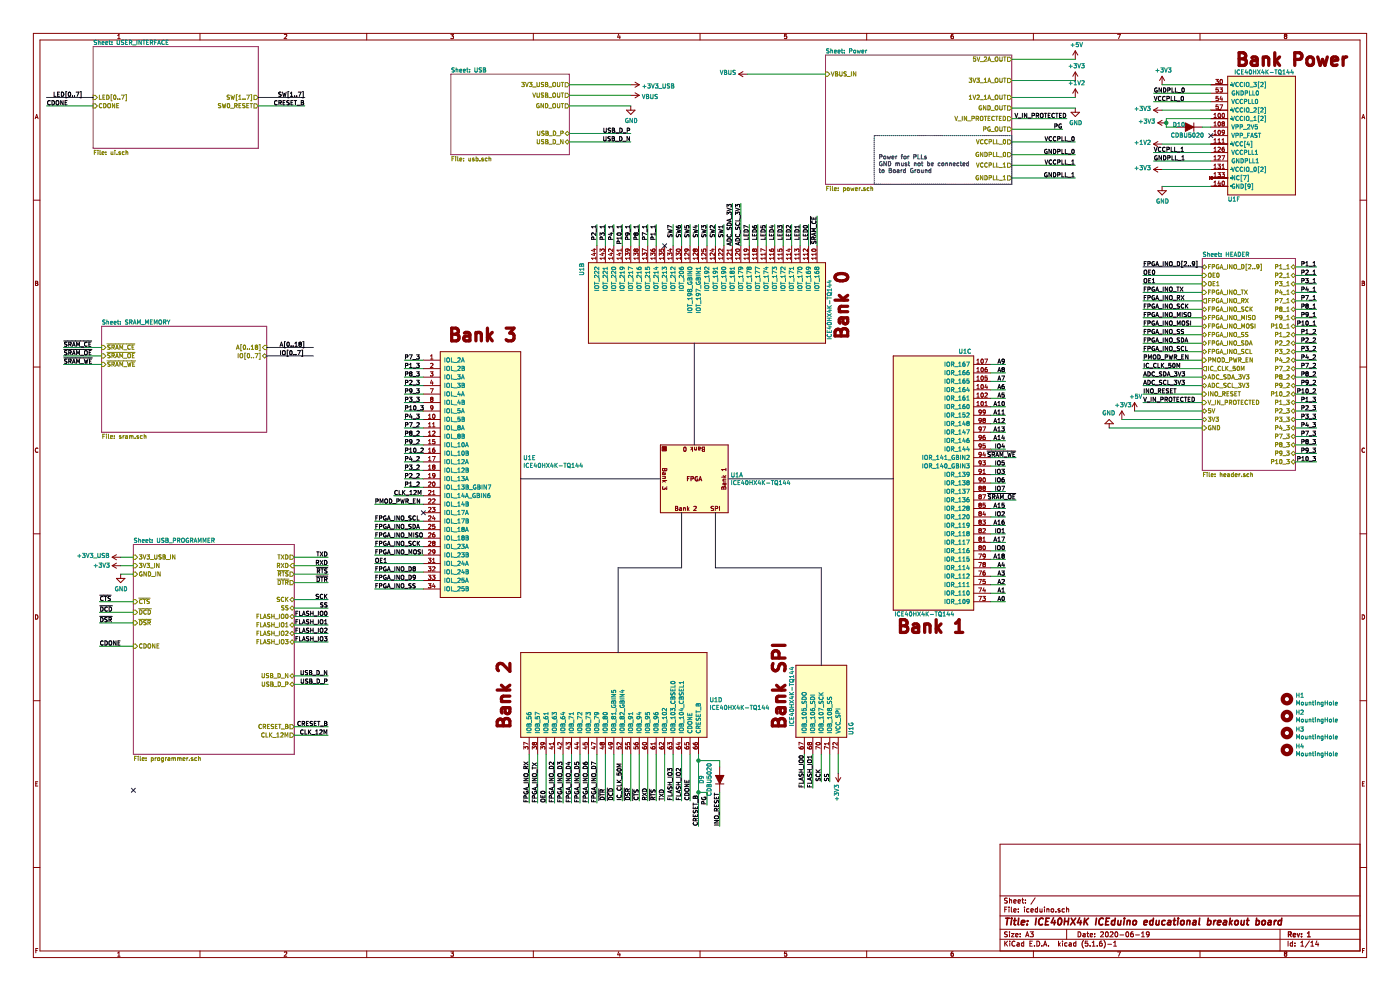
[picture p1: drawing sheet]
EESchema Schematic File Version 4
EELAYER 30 0
EELAYER END
$Descr A3 16535 11693
encoding utf-8
Sheet 1 14
Title "ICE40HX4K ICEduino educational breakout board"
Date "2020-06-19"
Rev "1"
Comp ""
Comment1 ""
Comment2 ""
Comment3 ""
Comment4 ""
$EndDescr
$Sheet
S 9750 650  2200 1525
U 5ECD2614
F0 "Power" 50
F1 "power.sch" 50
F2 "VBUS_IN" I L 9750 875 50 
F3 "3V3_1A_OUT" O R 11950 950 50 
F4 "1V2_1A_OUT" O R 11950 1150 50 
F5 "GND_OUT" O R 11950 1275 50 
F6 "PG_OUT" O R 11950 1525 50 
F7 "5V_2A_OUT" O R 11950 700 50 
F8 "VCCPLL_0" O R 11950 1675 50 
F9 "VCCPLL_1" O R 11950 1950 50 
F10 "GNDPLL_0" O R 11950 1825 50 
F11 "GNDPLL_1" O R 11950 2100 50 
F12 "V_IN_PROTECTED" O R 11950 1400 50 
$EndSheet
$Sheet
S 1100 550  1950 1200
U 5F70B37B
F0 "USER_INTERFACE" 50
F1 "ui.sch" 50
F2 "LED[0..7]" I L 1100 1150 50 
F3 "SW[1..7]" O R 3050 1150 50 
F4 "SW0_RESET" O R 3050 1250 50 
F5 "CDONE" I L 1100 1250 50 
$EndSheet
Wire Wire Line
	7950 2650 7950 2900
Text Label 7950 2650 3    50   ~ 0
SW7
Wire Wire Line
	8050 2650 8050 2900
Text Label 8050 2650 3    50   ~ 0
SW6
Wire Wire Line
	9650 2550 9650 2900
Wire Wire Line
	8150 2650 8150 2900
Text Label 8150 2650 3    50   ~ 0
SW5
Wire Wire Line
	8250 2650 8250 2900
Text Label 8250 2650 3    50   ~ 0
SW4
Wire Wire Line
	8350 2650 8350 2900
Text Label 8350 2650 3    50   ~ 0
SW3
Wire Wire Line
	8450 2650 8450 2900
Text Label 8450 2650 3    50   ~ 0
SW2
Wire Wire Line
	8550 2650 8550 2900
Text Label 8550 2650 3    50   ~ 0
SW1
Wire Wire Line
	8850 2650 8850 2900
Text Label 8850 2650 3    50   ~ 0
LED7
Wire Wire Line
	8950 2650 8950 2900
Text Label 8950 2650 3    50   ~ 0
LED6
Wire Wire Line
	9050 2650 9050 2900
Text Label 9050 2650 3    50   ~ 0
LED5
Wire Wire Line
	9150 2650 9150 2900
Text Label 9150 2650 3    50   ~ 0
LED4
Wire Wire Line
	9250 2650 9250 2900
Text Label 9250 2650 3    50   ~ 0
LED3
Wire Wire Line
	9350 2650 9350 2900
Text Label 9350 2650 3    50   ~ 0
LED2
Wire Wire Line
	9450 2650 9450 2900
Text Label 9450 2650 3    50   ~ 0
LED1
Wire Wire Line
	9550 2650 9550 2900
Text Label 9550 2650 3    50   ~ 0
LED0
$Comp
L ice40hx4k:ICE40HX4K-TQ144 U1
U 2 1
P 8350 3100
AR Path="/5F791B82" Ref="U1"  Part="2" 
AR Path="/5CAB7CD4/5F791B82" Ref="U?"  Part="2" 
AR Path="/5F70B37B/5F791B82" Ref="U?"  Part="2" 
F 0 "U1" H 8350 1625 50  0000 L CNN
F 1 "ICE40HX4K-TQ144" H 8550 4550 50  0000 L CNN
F 2 "Package_QFP:TQFP-144_20x20mm_P0.5mm" H 8350 3100 50  0001 C CNN
F 3 "" H 8350 3100 50  0001 C CNN
F 4 "IC FPGA 107 I/O 144TQFP" H -100 250 50  0001 C CNN "Description"
F 5 "220-1572-ND" H -100 250 50  0001 C CNN "Digikey"
F 6 "Lattice Semiconductor Corporation" H -100 250 50  0001 C CNN "Mfg Name"
F 7 "ICE40HX4K-TQ144" H -100 250 50  0001 C CNN "Mfg Part Num"
F 8 "Spec" H -100 250 50  0001 C CNN "Spec"
	2    8350 3100
	0    1    1    0   
$EndComp
NoConn ~ 7850 2900
Wire Wire Line
	7050 2650 7050 2900
Wire Wire Line
	7250 2650 7250 2900
Wire Wire Line
	7450 2650 7450 2900
Wire Wire Line
	7650 2650 7650 2900
Wire Wire Line
	7150 2650 7150 2900
Wire Wire Line
	7350 2650 7350 2900
Wire Wire Line
	7550 2650 7550 2900
Wire Wire Line
	7750 2650 7750 2900
Wire Wire Line
	8750 2400 8750 2900
Wire Wire Line
	8650 2400 8650 2900
Wire Bus Line
	3050 1150 3600 1150
Wire Bus Line
	1100 1150 550  1150
Text Label 625  1150 0    50   ~ 0
LED[0..7]
Text Label 3600 1150 2    50   ~ 0
SW[1..7]
$Sheet
S 1200 3850 1950 1250
U 5F7F4BA3
F0 "SRAM_MEMORY" 50
F1 "sram.sch" 50
F2 "~SRAM_CE~" I L 1200 4100 50 
F3 "~SRAM_OE~" I L 1200 4200 50 
F4 "~SRAM_WE~" I L 1200 4300 50 
F5 "A[0..18]" I R 3150 4100 50 
F6 "IO[0..7]" B R 3150 4200 50 
$EndSheet
$Comp
L ice40hx4k:ICE40HX4K-TQ144 U1
U 3 1
P 11500 5700
AR Path="/5F7FEDA3" Ref="U1"  Part="3" 
AR Path="/5CADFC7F/5F7FEDA3" Ref="U?"  Part="3" 
AR Path="/5F7F4BA3/5F7FEDA3" Ref="U?"  Part="3" 
F 0 "U1" H 11525 4150 50  0000 L CNN
F 1 "ICE40HX4K-TQ144" H 11725 7250 50  0000 L CNN
F 2 "Package_QFP:TQFP-144_20x20mm_P0.5mm" H 11500 5700 50  0001 C CNN
F 3 "" H 11500 5700 50  0001 C CNN
F 4 "IC FPGA 107 I/O 144TQFP" H 8075 2050 50  0001 C CNN "Description"
F 5 "220-1572-ND" H 8075 2050 50  0001 C CNN "Digikey"
F 6 "Lattice Semiconductor Corporation" H 8075 2050 50  0001 C CNN "Mfg Name"
F 7 "ICE40HX4K-TQ144" H 8075 2050 50  0001 C CNN "Mfg Part Num"
F 8 "Spec" H 8075 2050 50  0001 C CNN "Spec"
	3    11500 5700
	-1   0    0    1   
$EndComp
Text Label 11875 7100 2    50   ~ 0
A0
Wire Wire Line
	11875 7100 11700 7100
Text Label 11875 7000 2    50   ~ 0
A1
Wire Wire Line
	11875 7000 11700 7000
Text Label 11875 6900 2    50   ~ 0
A2
Wire Wire Line
	11875 6900 11700 6900
Text Label 11875 6800 2    50   ~ 0
A3
Wire Wire Line
	11875 6800 11700 6800
Text Label 11875 6700 2    50   ~ 0
A4
Wire Wire Line
	11875 6700 11700 6700
Text Label 11875 4700 2    50   ~ 0
A5
Wire Wire Line
	11875 4700 11700 4700
Text Label 11875 4600 2    50   ~ 0
A6
Wire Wire Line
	11875 4600 11700 4600
Text Label 11875 4500 2    50   ~ 0
A7
Wire Wire Line
	11875 4500 11700 4500
Text Label 11875 4400 2    50   ~ 0
A8
Wire Wire Line
	11875 4400 11700 4400
Text Label 11875 4300 2    50   ~ 0
A9
Wire Wire Line
	11875 4300 11700 4300
Text Label 11875 4800 2    50   ~ 0
A10
Wire Wire Line
	11875 4800 11700 4800
Text Label 11875 4900 2    50   ~ 0
A11
Wire Wire Line
	11875 4900 11700 4900
Text Label 11875 5000 2    50   ~ 0
A12
Wire Wire Line
	11875 5000 11700 5000
Text Label 11875 5100 2    50   ~ 0
A13
Wire Wire Line
	11875 5100 11700 5100
Text Label 11875 5200 2    50   ~ 0
A14
Wire Wire Line
	11875 5200 11700 5200
Text Label 11875 6000 2    50   ~ 0
A15
Wire Wire Line
	11875 6000 11700 6000
Text Label 11875 6200 2    50   ~ 0
A16
Wire Wire Line
	11875 6200 11700 6200
Text Label 11875 6400 2    50   ~ 0
A17
Wire Wire Line
	11875 6400 11700 6400
Text Label 11875 6600 2    50   ~ 0
A18
Wire Wire Line
	11875 6600 11700 6600
Text Label 11875 6500 2    50   ~ 0
IO0
Wire Wire Line
	11875 6500 11700 6500
Text Label 11875 5600 2    50   ~ 0
IO3
Wire Wire Line
	11875 5600 11700 5600
Text Label 11875 5300 2    50   ~ 0
IO4
Wire Wire Line
	11875 5300 11700 5300
Text Label 11875 5700 2    50   ~ 0
IO6
Wire Wire Line
	11875 5700 11700 5700
Text Label 11875 5800 2    50   ~ 0
IO7
Wire Wire Line
	11875 5800 11700 5800
Wire Wire Line
	12000 5900 11700 5900
Wire Wire Line
	11875 6100 11700 6100
Wire Wire Line
	12000 5400 11700 5400
Wire Wire Line
	11875 6300 11700 6300
Text Label 11875 6300 2    50   ~ 0
IO1
Text Label 11875 6100 2    50   ~ 0
IO2
Wire Wire Line
	11875 5500 11700 5500
Text Label 11875 5500 2    50   ~ 0
IO5
Wire Bus Line
	3150 4100 3700 4100
Wire Bus Line
	3150 4200 3700 4200
Text Label 3300 4100 0    50   ~ 0
A[0..18]
Text Label 3300 4200 0    50   ~ 0
IO[0..7]
Text Label 12000 5900 2    50   ~ 0
~SRAM_OE~
Text Label 12000 5400 2    50   ~ 0
~SRAM_WE~
Text Label 9650 2550 3    50   ~ 0
~SRAM_CE~
Wire Wire Line
	1200 4100 750  4100
Wire Wire Line
	1200 4200 750  4200
Wire Wire Line
	1200 4300 750  4300
Text Label 750  4200 0    50   ~ 0
~SRAM_OE~
Text Label 750  4300 0    50   ~ 0
~SRAM_WE~
Text Label 750  4100 0    50   ~ 0
~SRAM_CE~
$Sheet
S 5325 875  1400 950 
U 5ED08A6A
F0 "USB" 50
F1 "usb.sch" 50
F2 "GND_OUT" O R 6725 1250 50 
F3 "3V3_USB_OUT" O R 6725 1000 50 
F4 "VUSB_OUT" O R 6725 1125 50 
F5 "USB_D_P" B R 6725 1575 50 
F6 "USB_D_N" B R 6725 1675 50 
$EndSheet
$Comp
L ice40hx4k:ICE40HX4K-TQ144 U1
U 4 1
P 7250 8700
F 0 "U1" V 7688 7572 50  0000 R CNN
F 1 "ICE40HX4K-TQ144" V 7597 7572 50  0000 R CNN
F 2 "Package_QFP:TQFP-144_20x20mm_P0.5mm" H 7250 8700 50  0001 C CNN
F 3 "" H 7250 8700 50  0001 C CNN
	4    7250 8700
	0    -1   -1   0   
$EndComp
$Comp
L ice40hx4k:ICE40HX4K-TQ144 U1
U 6 1
P 14500 1600
AR Path="/5EEE7F7E" Ref="U1"  Part="6" 
AR Path="/5CA8FBC7/5EEE7F7E" Ref="U?"  Part="6" 
AR Path="/5ECD2614/5EEE7F7E" Ref="U?"  Part="6" 
F 0 "U1" H 14500 850 50  0000 L CNN
F 1 "ICE40HX4K-TQ144" H 14575 2350 50  0000 L CNN
F 2 "Package_QFP:TQFP-144_20x20mm_P0.5mm" H 14500 1600 50  0001 C CNN
F 3 "" H 14500 1600 50  0001 C CNN
F 4 "IC FPGA 107 I/O 144TQFP" H 850 -6250 50  0001 C CNN "Description"
F 5 "220-1572-ND" H 850 -6250 50  0001 C CNN "Digikey"
F 6 "Lattice Semiconductor Corporation" H 850 -6250 50  0001 C CNN "Mfg Name"
F 7 "ICE40HX4K-TQ144" H 850 -6250 50  0001 C CNN "Mfg Part Num"
F 8 "Spec" H 850 -6250 50  0001 C CNN "Spec"
	6    14500 1600
	1    0    0    -1  
$EndComp
NoConn ~ 14300 1600
Wire Wire Line
	13725 2200 14300 2200
Wire Wire Line
	13725 1700 14300 1700
Wire Wire Line
	13725 1000 14300 1000
Wire Wire Line
	13725 2000 14300 2000
$Comp
L Device:D_ALT D?
U 1 1
P 14050 1500
AR Path="/5ECD2614/5EEE7F8F" Ref="D?"  Part="1" 
AR Path="/5EEE7F8F" Ref="D10"  Part="1" 
F 0 "D10" H 14175 1475 50  0000 C CNN
F 1 "CDBU5020" H 14075 1600 50  0000 C CNN
F 2 "Diode_SMD:D_0603_1608Metric" H 14050 1500 50  0001 C CNN
F 3 "http://www.comchiptech.com/admin/files/product/CDBU0520-HF-RevA797161.pdf" H 14050 1500 50  0001 C CNN
F 4 "Comchip Technology" H 14050 1500 50  0001 C CNN "Mfg Name"
F 5 "CDBU0520" H 14050 1500 50  0001 C CNN "Mfg Part Num"
F 6 "641-1332-1-ND" H 14050 1500 50  0001 C CNN "Digikey"
F 7 "DIODE SCHOTTKY 20V 500MA 0603" H 14050 1500 50  0001 C CNN "Description"
F 8 "Any" H 850 -6250 50  0001 C CNN "Spec"
	1    14050 1500
	-1   0    0    1   
$EndComp
Wire Wire Line
	14200 1500 14300 1500
Wire Wire Line
	13900 1500 13775 1500
Wire Wire Line
	14300 1100 13625 1100
Text Label 13625 1100 0    50   ~ 0
GNDPLL_0
Text Label 13625 1200 0    50   ~ 0
VCCPLL_0
Wire Wire Line
	13625 1200 14300 1200
Wire Wire Line
	14300 1900 13625 1900
Text Label 13625 1900 0    50   ~ 0
GNDPLL_1
Text Label 13625 1800 0    50   ~ 0
VCCPLL_1
Wire Wire Line
	13625 1800 14300 1800
Wire Wire Line
	11950 700  12700 700 
Wire Wire Line
	11950 950  12700 950 
Wire Wire Line
	11950 1150 12700 1150
Wire Wire Line
	11950 1275 12700 1275
Wire Wire Line
	11950 1525 12550 1525
Wire Wire Line
	11950 1675 12700 1675
Wire Wire Line
	11950 1825 12700 1825
Wire Wire Line
	11950 1950 12700 1950
Wire Wire Line
	11950 2100 12700 2100
Text Label 12700 1950 2    50   ~ 0
VCCPLL_1
Text Label 12700 2100 2    50   ~ 0
GNDPLL_1
Text Label 12700 1825 2    50   ~ 0
GNDPLL_0
Text Label 12700 1675 2    50   ~ 0
VCCPLL_0
Wire Wire Line
	13725 1300 14300 1300
$Comp
L power:GND #PWR020
U 1 1
P 13725 2200
F 0 "#PWR020" H 13725 1950 50  0001 C CNN
F 1 "GND" H 13730 2027 50  0000 C CNN
F 2 "" H 13725 2200 50  0001 C CNN
F 3 "" H 13725 2200 50  0001 C CNN
	1    13725 2200
	1    0    0    -1  
$EndComp
$Comp
L power:+1V2 #PWR018
U 1 1
P 13725 1700
F 0 "#PWR018" H 13725 1550 50  0001 C CNN
F 1 "+1V2" V 13740 1828 50  0000 L CNN
F 2 "" H 13725 1700 50  0001 C CNN
F 3 "" H 13725 1700 50  0001 C CNN
	1    13725 1700
	0    -1   -1   0   
$EndComp
$Comp
L power:+1V2 #PWR011
U 1 1
P 12700 1150
F 0 "#PWR011" H 12700 1000 50  0001 C CNN
F 1 "+1V2" H 12715 1323 50  0000 C CNN
F 2 "" H 12700 1150 50  0001 C CNN
F 3 "" H 12700 1150 50  0001 C CNN
	1    12700 1150
	1    0    0    -1  
$EndComp
$Comp
L power:GND #PWR012
U 1 1
P 12700 1275
F 0 "#PWR012" H 12700 1025 50  0001 C CNN
F 1 "GND" H 12705 1102 50  0000 C CNN
F 2 "" H 12700 1275 50  0001 C CNN
F 3 "" H 12700 1275 50  0001 C CNN
	1    12700 1275
	1    0    0    -1  
$EndComp
Wire Wire Line
	13775 1400 14300 1400
Text Label 12550 1525 2    50   ~ 0
PG
$Comp
L power:+5V #PWR09
U 1 1
P 12700 700
F 0 "#PWR09" H 12700 550 50  0001 C CNN
F 1 "+5V" H 12715 873 50  0000 C CNN
F 2 "" H 12700 700 50  0001 C CNN
F 3 "" H 12700 700 50  0001 C CNN
	1    12700 700 
	1    0    0    -1  
$EndComp
Wire Wire Line
	6725 1000 7450 1000
Wire Wire Line
	6725 1125 7450 1125
Wire Wire Line
	6725 1250 7450 1250
Wire Wire Line
	6725 1575 7450 1575
Wire Wire Line
	6725 1675 7450 1675
$Comp
L power:VBUS #PWR05
U 1 1
P 7450 1125
F 0 "#PWR05" H 7450 975 50  0001 C CNN
F 1 "VBUS" V 7465 1253 50  0000 L CNN
F 2 "" H 7450 1125 50  0001 C CNN
F 3 "" H 7450 1125 50  0001 C CNN
	1    7450 1125
	0    1    1    0   
$EndComp
$Comp
L power:VBUS #PWR07
U 1 1
P 8825 875
F 0 "#PWR07" H 8825 725 50  0001 C CNN
F 1 "VBUS" V 8840 1002 50  0000 L CNN
F 2 "" H 8825 875 50  0001 C CNN
F 3 "" H 8825 875 50  0001 C CNN
	1    8825 875 
	0    -1   -1   0   
$EndComp
Wire Wire Line
	9750 875  8825 875 
$Comp
L power_symbols:+3V3_USB #PWR04
U 1 1
P 7450 1000
F 0 "#PWR04" H 7450 850 50  0001 C CNN
F 1 "+3V3_USB" V 7465 1128 50  0000 L CNN
F 2 "" H 7450 1000 50  0001 C CNN
F 3 "" H 7450 1000 50  0001 C CNN
	1    7450 1000
	0    1    1    0   
$EndComp
$Comp
L power:GND #PWR06
U 1 1
P 7450 1250
F 0 "#PWR06" H 7450 1000 50  0001 C CNN
F 1 "GND" H 7455 1077 50  0000 C CNN
F 2 "" H 7450 1250 50  0001 C CNN
F 3 "" H 7450 1250 50  0001 C CNN
	1    7450 1250
	1    0    0    -1  
$EndComp
Text Label 7450 1575 2    50   ~ 0
USB_D_P
Text Label 7450 1675 2    50   ~ 0
USB_D_N
$Comp
L ice40hx4k:ICE40HX4K-TQ144 U1
U 1 1
P 8200 5650
F 0 "U1" H 8628 5696 50  0000 L CNN
F 1 "ICE40HX4K-TQ144" H 8628 5605 50  0000 L CNN
F 2 "Package_QFP:TQFP-144_20x20mm_P0.5mm" H 8200 5650 50  0001 C CNN
F 3 "" H 8200 5650 50  0001 C CNN
	1    8200 5650
	1    0    0    -1  
$EndComp
Wire Bus Line
	8600 5650 10550 5650
Wire Bus Line
	7800 5650 6150 5650
Wire Bus Line
	8200 5250 8200 4050
Wire Bus Line
	8050 6050 8050 6700
Wire Bus Line
	8050 6700 7300 6700
Wire Bus Line
	7300 6700 7300 7700
Wire Bus Line
	8450 6050 8450 6700
Wire Bus Line
	8450 6700 9700 6700
Wire Bus Line
	9700 6700 9700 7850
$Sheet
S 14200 3050 1100 2500
U 5ED96D61
F0 "HEADER" 50
F1 "header.sch" 50
F2 "P1_1" B R 15300 3150 50 
F3 "P2_1" B R 15300 3250 50 
F4 "P3_1" B R 15300 3350 50 
F5 "P4_1" B R 15300 3450 50 
F6 "P1_3" B R 15300 4750 50 
F7 "P2_3" B R 15300 4850 50 
F8 "P3_3" B R 15300 4950 50 
F9 "P4_3" B R 15300 5050 50 
F10 "P1_2" B R 15300 3950 50 
F11 "P2_2" B R 15300 4050 50 
F12 "P3_2" B R 15300 4150 50 
F13 "P4_2" B R 15300 4250 50 
F14 "P7_1" B R 15300 3550 50 
F15 "P8_1" B R 15300 3650 50 
F16 "P9_1" B R 15300 3750 50 
F17 "P10_1" B R 15300 3850 50 
F18 "P7_2" B R 15300 4350 50 
F19 "P8_2" B R 15300 4450 50 
F20 "P9_2" B R 15300 4550 50 
F21 "P10_2" B R 15300 4650 50 
F22 "P7_3" B R 15300 5150 50 
F23 "P8_3" B R 15300 5250 50 
F24 "P9_3" B R 15300 5350 50 
F25 "P10_3" B R 15300 5450 50 
F26 "GND" I L 14200 5050 50 
F27 "INO_RESET" I L 14200 4650 50 
F28 "5V" B L 14200 4850 50 
F29 "3V3" B L 14200 4950 50 
F30 "ADC_SDA_3V3" B L 14200 4450 50 
F31 "ADC_SCL_3V3" B L 14200 4550 50 
F32 "FPGA_INO_D[2..9]" B L 14200 3150 50 
F33 "OE0" I L 14200 3250 50 
F34 "OE1" I L 14200 3350 50 
F35 "FPGA_INO_TX" I L 14200 3450 50 
F36 "FPGA_INO_RX" O L 14200 3550 50 
F37 "FPGA_INO_SCL" B L 14200 4150 50 
F38 "FPGA_INO_SCK" B L 14200 3650 50 
F39 "FPGA_INO_MISO" B L 14200 3750 50 
F40 "FPGA_INO_MOSI" B L 14200 3850 50 
F41 "FPGA_INO_SS" B L 14200 3950 50 
F42 "FPGA_INO_SDA" B L 14200 4050 50 
F43 "PMOD_PWR_EN" I L 14200 4250 50 
F44 "IC_CLK_50M" O L 14200 4350 50 
F45 "V_IN_PROTECTED" I L 14200 4750 50 
$EndSheet
Text Label 4775 5650 0    50   ~ 0
P2_2
Wire Wire Line
	4775 5650 5000 5650
Text Label 4775 5550 0    50   ~ 0
P3_2
Wire Wire Line
	4775 5450 5000 5450
Text Label 4775 5450 0    50   ~ 0
P4_2
Wire Wire Line
	4775 5250 5000 5250
Text Label 4775 5050 0    50   ~ 0
P7_2
Wire Wire Line
	4775 5550 5000 5550
Text Label 4775 5150 0    50   ~ 0
P8_2
Wire Wire Line
	4775 4750 5000 4750
Text Label 4775 5250 0    50   ~ 0
P9_2
Wire Wire Line
	4775 4950 5000 4950
Text Label 4775 4350 0    50   ~ 0
P1_3
Wire Wire Line
	4775 5350 5000 5350
Text Label 4775 4550 0    50   ~ 0
P2_3
Wire Wire Line
	4775 5050 5000 5050
Text Label 4775 4750 0    50   ~ 0
P3_3
Wire Wire Line
	4775 4550 5000 4550
Text Label 4775 4950 0    50   ~ 0
P4_3
Wire Wire Line
	4775 4450 5000 4450
Text Label 4775 4250 0    50   ~ 0
P7_3
Wire Wire Line
	4775 4850 5000 4850
Text Label 4775 4450 0    50   ~ 0
P8_3
Wire Wire Line
	4775 4650 5000 4650
Text Label 4775 4650 0    50   ~ 0
P9_3
Wire Wire Line
	4775 4250 5000 4250
Text Label 4775 4850 0    50   ~ 0
P10_3
Wire Wire Line
	4775 4350 5000 4350
Wire Wire Line
	4425 6150 5000 6150
Text Label 4425 6450 0    50   ~ 0
FPGA_INO_SCK
Wire Wire Line
	4425 6250 5000 6250
Text Label 4425 6350 0    50   ~ 0
FPGA_INO_MISO
Wire Wire Line
	4425 6550 5000 6550
Text Label 4425 6550 0    50   ~ 0
FPGA_INO_MOSI
Wire Wire Line
	4425 6650 5000 6650
Text Label 4425 6950 0    50   ~ 0
FPGA_INO_SS
Wire Wire Line
	4425 6750 5000 6750
Text Label 4425 6850 0    50   ~ 0
FPGA_INO_D9
Wire Wire Line
	4425 6850 5000 6850
Text Label 4425 6750 0    50   ~ 0
FPGA_INO_D8
Wire Wire Line
	4425 6450 5000 6450
Text Label 4425 6150 0    50   ~ 0
FPGA_INO_SCL
Wire Wire Line
	4425 6350 5000 6350
Text Label 4425 6250 0    50   ~ 0
FPGA_INO_SDA
Wire Wire Line
	4425 6950 5000 6950
Text Label 4425 6650 0    50   ~ 0
OE1
Wire Wire Line
	4775 5150 5000 5150
Text Label 4775 5350 0    50   ~ 0
P10_2
Text Label 4425 5950 0    50   ~ 0
PMOD_PWR_EN
Wire Wire Line
	4425 5950 5000 5950
NoConn ~ 1575 9325
Wire Wire Line
	4775 5750 5000 5750
Text Label 4775 5750 0    50   ~ 0
P1_2
Wire Wire Line
	15300 3150 15550 3150
Wire Wire Line
	15300 3250 15550 3250
Wire Wire Line
	15300 3350 15550 3350
Wire Wire Line
	15300 3450 15550 3450
Wire Wire Line
	15300 3550 15550 3550
Wire Wire Line
	15300 3650 15550 3650
Wire Wire Line
	15300 3750 15550 3750
Wire Wire Line
	15300 3850 15550 3850
Wire Wire Line
	15300 3950 15550 3950
Wire Wire Line
	15300 4050 15550 4050
Wire Wire Line
	15300 4150 15550 4150
Wire Wire Line
	15300 4250 15550 4250
Wire Wire Line
	15300 4350 15550 4350
Wire Wire Line
	15300 4450 15550 4450
Wire Wire Line
	15300 4550 15550 4550
Wire Wire Line
	15300 4650 15550 4650
Wire Wire Line
	15300 4750 15550 4750
Wire Wire Line
	15300 4850 15550 4850
Wire Wire Line
	15300 4950 15550 4950
Wire Wire Line
	15300 5050 15550 5050
Wire Wire Line
	15300 5150 15550 5150
Wire Wire Line
	15300 5250 15550 5250
Wire Wire Line
	15300 5350 15550 5350
Wire Wire Line
	15300 5450 15550 5450
Text Label 15550 3150 2    50   ~ 0
P1_1
Text Label 15550 3250 2    50   ~ 0
P2_1
Text Label 15550 3350 2    50   ~ 0
P3_1
Text Label 15550 3450 2    50   ~ 0
P4_1
Text Label 15550 3550 2    50   ~ 0
P7_1
Text Label 15550 3650 2    50   ~ 0
P8_1
Text Label 15550 3850 2    50   ~ 0
P10_1
Text Label 15550 3750 2    50   ~ 0
P9_1
Text Label 15550 4750 2    50   ~ 0
P1_3
Text Label 15550 4850 2    50   ~ 0
P2_3
Text Label 15550 4950 2    50   ~ 0
P3_3
Text Label 15550 5050 2    50   ~ 0
P4_3
Text Label 15550 5150 2    50   ~ 0
P7_3
Text Label 15550 5250 2    50   ~ 0
P8_3
Text Label 15550 5450 2    50   ~ 0
P10_3
Text Label 15550 5350 2    50   ~ 0
P9_3
Text Label 15550 3950 2    50   ~ 0
P1_2
Text Label 15550 4050 2    50   ~ 0
P2_2
Text Label 15550 4150 2    50   ~ 0
P3_2
Text Label 15550 4250 2    50   ~ 0
P4_2
Text Label 15550 4350 2    50   ~ 0
P7_2
Text Label 15550 4450 2    50   ~ 0
P8_2
Text Label 15550 4650 2    50   ~ 0
P10_2
Text Label 15550 4550 2    50   ~ 0
P9_2
Text Label 7650 2650 3    50   ~ 0
P7_1
Text Label 7750 2650 3    50   ~ 0
P1_1
Text Label 7550 2650 3    50   ~ 0
P8_1
Text Label 7050 2650 3    50   ~ 0
P2_1
Text Label 7450 2650 3    50   ~ 0
P9_1
Text Label 7150 2650 3    50   ~ 0
P3_1
Text Label 7350 2650 3    50   ~ 0
P10_1
Text Label 7250 2650 3    50   ~ 0
P4_1
$Comp
L ice40hx4k:ICE40HX4K-TQ144 U1
U 5 1
P 5200 5600
F 0 "U1" H 6178 5799 50  0000 L CNN
F 1 "ICE40HX4K-TQ144" H 6178 5708 50  0000 L CNN
F 2 "Package_QFP:TQFP-144_20x20mm_P0.5mm" H 5200 5600 50  0001 C CNN
F 3 "" H 5200 5600 50  0001 C CNN
	5    5200 5600
	1    0    0    -1  
$EndComp
NoConn ~ 5000 6050
Wire Wire Line
	8250 8975 8250 9350
Connection ~ 8250 8975
Wire Wire Line
	8500 8975 8250 8975
Wire Wire Line
	8500 9050 8500 8975
$Comp
L Device:D_ALT D?
U 1 1
P 8500 9200
AR Path="/5CA8FBC7/5EDE379F" Ref="D?"  Part="1" 
AR Path="/5CAB8B22/5EDE379F" Ref="D?"  Part="1" 
AR Path="/5CB5889B/5EDE379F" Ref="D?"  Part="1" 
AR Path="/5ED96D61/5EDE379F" Ref="D?"  Part="1" 
AR Path="/5EDE379F" Ref="D9"  Part="1" 
F 0 "D9" H 8500 9416 50  0000 C CNN
F 1 "CDBU5020" H 8500 9325 50  0000 C CNN
F 2 "Diode_SMD:D_0603_1608Metric" H 8500 9200 50  0001 C CNN
F 3 "http://www.comchiptech.com/admin/files/product/CDBU0520-HF-RevA797161.pdf" H 8500 9200 50  0001 C CNN
F 4 "Comchip Technology" H 8500 9200 50  0001 C CNN "Mfg Name"
F 5 "CDBU0520" H 8500 9200 50  0001 C CNN "Mfg Part Num"
F 6 "641-1332-1-ND" H 8500 9200 50  0001 C CNN "Digikey"
F 7 "DIODE SCHOTTKY 20V 500MA 0603" H 8500 9200 50  0001 C CNN "Description"
F 8 "Any" H 6475 5850 50  0001 C CNN "Spec"
	1    8500 9200
	0    -1   -1   0   
$EndComp
Wire Wire Line
	8500 9750 8500 9350
Text Label 8500 9750 1    50   ~ 0
INO_RESET
Connection ~ 8250 9350
Wire Wire Line
	8350 9350 8250 9350
Wire Wire Line
	8350 9350 8350 9500
Text Label 6550 9475 1    50   ~ 0
FPGA_INO_D2
Wire Wire Line
	6550 9475 6550 8900
Wire Wire Line
	6250 9475 6250 8900
Text Label 6350 9475 1    50   ~ 0
FPGA_INO_TX
Wire Wire Line
	6350 9475 6350 8900
Text Label 6250 9475 1    50   ~ 0
FPGA_INO_RX
Wire Wire Line
	7850 9450 7850 8900
Text Label 6650 9475 1    50   ~ 0
FPGA_INO_D3
Wire Wire Line
	6650 9475 6650 8900
Text Label 6750 9475 1    50   ~ 0
FPGA_INO_D4
Wire Wire Line
	6750 9475 6750 8900
Text Label 6850 9475 1    50   ~ 0
FPGA_INO_D5
Wire Wire Line
	6850 9475 6850 8900
Text Label 6950 9475 1    50   ~ 0
FPGA_INO_D6
Wire Wire Line
	6950 9475 6950 8900
Text Label 7050 9475 1    50   ~ 0
FPGA_INO_D7
Wire Wire Line
	7050 9475 7050 8900
Text Label 6450 9475 1    50   ~ 0
OE0
Wire Wire Line
	6450 9475 6450 8900
Wire Wire Line
	7350 9450 7350 8900
Text Label 7350 9450 1    50   ~ 0
IC_CLK_50M
Wire Wire Line
	8250 8900 8250 8975
Wire Wire Line
	8150 9450 8150 8900
Wire Wire Line
	7650 8900 7650 9450
Wire Wire Line
	7750 8900 7750 9450
Wire Wire Line
	7550 9450 7550 8900
Wire Wire Line
	7150 8900 7150 9450
Wire Wire Line
	7450 9450 7450 8900
Wire Wire Line
	7250 8900 7250 9450
Wire Bus Line
	14200 3150 13500 3150
Text Label 13500 3150 0    50   ~ 0
FPGA_INO_D[2..9]
Wire Wire Line
	14200 3250 13500 3250
Wire Wire Line
	14200 3350 13500 3350
Wire Wire Line
	14200 3450 13500 3450
Wire Wire Line
	14200 3550 13500 3550
Wire Wire Line
	14200 3650 13500 3650
Wire Wire Line
	14200 3750 13500 3750
Wire Wire Line
	14200 3850 13500 3850
Wire Wire Line
	14200 3950 13500 3950
Wire Wire Line
	14200 4050 13500 4050
Wire Wire Line
	14200 4150 13500 4150
Wire Wire Line
	14200 4250 13500 4250
Wire Wire Line
	14200 4350 13500 4350
Wire Wire Line
	14200 4450 13500 4450
Wire Wire Line
	14200 4550 13500 4550
Wire Wire Line
	14200 4650 13500 4650
Wire Wire Line
	14200 4750 13500 4750
Wire Wire Line
	14200 4850 13400 4850
Wire Wire Line
	14200 4950 13250 4950
Wire Wire Line
	14200 5050 13100 5050
Text Label 13500 3250 0    50   ~ 0
OE0
Text Label 13500 3350 0    50   ~ 0
OE1
Text Label 13500 3450 0    50   ~ 0
FPGA_INO_TX
Text Label 13500 3550 0    50   ~ 0
FPGA_INO_RX
Text Label 13500 3650 0    50   ~ 0
FPGA_INO_SCK
Text Label 13500 3750 0    50   ~ 0
FPGA_INO_MISO
Text Label 13500 3850 0    50   ~ 0
FPGA_INO_MOSI
Text Label 13500 3950 0    50   ~ 0
FPGA_INO_SS
Text Label 13500 4050 0    50   ~ 0
FPGA_INO_SDA
Text Label 13500 4150 0    50   ~ 0
FPGA_INO_SCL
Text Label 13500 4250 0    50   ~ 0
PMOD_PWR_EN
Text Label 13500 4350 0    50   ~ 0
IC_CLK_50M
Text Label 13500 4450 0    50   ~ 0
ADC_SDA_3V3
Text Label 13500 4550 0    50   ~ 0
ADC_SCL_3V3
Text Label 8650 2400 3    50   ~ 0
ADC_SDA_3V3
Text Label 8750 2400 3    50   ~ 0
ADC_SCL_3V3
Text Label 13500 4650 0    50   ~ 0
INO_RESET
Text Label 12600 1400 2    50   ~ 0
V_IN_PROTECTED
Wire Wire Line
	11950 1400 12600 1400
Text Label 13500 4750 0    50   ~ 0
V_IN_PROTECTED
$Comp
L power:+5V #PWR015
U 1 1
P 13400 4850
F 0 "#PWR015" H 13400 4700 50  0001 C CNN
F 1 "+5V" H 13415 5023 50  0000 C CNN
F 2 "" H 13400 4850 50  0001 C CNN
F 3 "" H 13400 4850 50  0001 C CNN
	1    13400 4850
	1    0    0    -1  
$EndComp
$Comp
L power:GND #PWR013
U 1 1
P 13100 5050
F 0 "#PWR013" H 13100 4800 50  0001 C CNN
F 1 "GND" H 13105 4877 50  0000 C CNN
F 2 "" H 13100 5050 50  0001 C CNN
F 3 "" H 13100 5050 50  0001 C CNN
	1    13100 5050
	-1   0    0    1   
$EndComp
$Comp
L ice40hx4k:ICE40HX4K-TQ144 U1
U 7 1
P 9700 8700
AR Path="/5EF8807A" Ref="U1"  Part="7" 
AR Path="/5CAB8B22/5EF8807A" Ref="U?"  Part="7" 
AR Path="/5ED0B946/5EF8807A" Ref="U?"  Part="7" 
F 0 "U1" H 9725 8350 50  0000 L CNN
F 1 "ICE40HX4K-TQ144" H 9825 9050 50  0000 L CNN
F 2 "Package_QFP:TQFP-144_20x20mm_P0.5mm" H 9700 8700 50  0001 C CNN
F 3 "" H 9700 8700 50  0001 C CNN
F 4 "IC FPGA 107 I/O 144TQFP" H -4025 2675 50  0001 C CNN "Description"
F 5 "220-1572-ND" H -4025 2675 50  0001 C CNN "Digikey"
F 6 "Lattice Semiconductor Corporation" H -4025 2675 50  0001 C CNN "Mfg Name"
F 7 "ICE40HX4K-TQ144" H -4025 2675 50  0001 C CNN "Mfg Part Num"
F 8 "Spec" H -4025 2675 50  0001 C CNN "Spec"
	7    9700 8700
	0    -1   -1   0   
$EndComp
Text Label 9500 9300 1    50   ~ 0
FLASH_IO0
Wire Wire Line
	9500 9300 9500 8900
Text Label 9600 9300 1    50   ~ 0
FLASH_IO1
Wire Wire Line
	9600 9300 9600 8900
Text Label 9700 9225 1    50   ~ 0
SCK
Wire Wire Line
	9700 9225 9700 8900
Text Label 9800 9225 1    50   ~ 0
SS
Wire Wire Line
	9800 9225 9800 8900
$Comp
L power:+3V3 #PWR?
U 1 1
P 9900 9125
AR Path="/5ED0B946/5EF88088" Ref="#PWR?"  Part="1" 
AR Path="/5EF88088" Ref="#PWR08"  Part="1" 
F 0 "#PWR08" H 9900 8975 50  0001 C CNN
F 1 "+3V3" V 9915 9253 50  0000 L CNN
F 2 "" H 9900 9125 50  0001 C CNN
F 3 "" H 9900 9125 50  0001 C CNN
	1    9900 9125
	-1   0    0    1   
$EndComp
Wire Wire Line
	9900 9125 9900 8900
Text Notes 10375 2050 0    50   ~ 0
Power for PLLs\nGND must not be connected\nto Board Ground
Wire Notes Line
	11950 1600 10325 1600
Wire Notes Line
	10325 1600 10325 2175
Wire Notes Line
	10325 2175 11950 2175
Wire Notes Line
	11950 2175 11950 1600
Wire Wire Line
	3050 1250 3600 1250
Wire Wire Line
	1100 1250 550  1250
Text Label 3600 1250 2    50   ~ 0
CRESET_B
Text Label 550  1250 0    50   ~ 0
CDONE
Wire Wire Line
	1575 6575 1425 6575
Wire Wire Line
	1575 6675 1425 6675
Wire Wire Line
	1575 6775 1425 6775
$Comp
L power_symbols:+3V3_USB #PWR01
U 1 1
P 1425 6575
F 0 "#PWR01" H 1425 6425 50  0001 C CNN
F 1 "+3V3_USB" V 1440 6703 50  0000 L CNN
F 2 "" H 1425 6575 50  0001 C CNN
F 3 "" H 1425 6575 50  0001 C CNN
	1    1425 6575
	0    -1   -1   0   
$EndComp
$Comp
L power:GND #PWR03
U 1 1
P 1425 6775
F 0 "#PWR03" H 1425 6525 50  0001 C CNN
F 1 "GND" H 1430 6602 50  0000 C CNN
F 2 "" H 1425 6775 50  0001 C CNN
F 3 "" H 1425 6775 50  0001 C CNN
	1    1425 6775
	1    0    0    -1  
$EndComp
Wire Wire Line
	3475 6775 3875 6775
Wire Wire Line
	3475 6575 3875 6575
Wire Wire Line
	1575 7100 1175 7100
Wire Wire Line
	3475 6675 3875 6675
Wire Wire Line
	3475 7275 3875 7275
Wire Wire Line
	3475 7075 3875 7075
Wire Wire Line
	1575 7625 1175 7625
Wire Wire Line
	3475 7375 3875 7375
Wire Wire Line
	3475 7175 3875 7175
Wire Wire Line
	3475 8575 3875 8575
Wire Wire Line
	3475 8675 3875 8675
Wire Wire Line
	3475 6875 3875 6875
Wire Wire Line
	1575 7225 1175 7225
Wire Wire Line
	1575 7350 1175 7350
Text Label 3875 6775 2    50   ~ 0
~RTS~
Text Label 3875 6575 2    50   ~ 0
TXD
Text Label 1175 7100 0    50   ~ 0
~CTS~
Text Label 3875 6675 2    50   ~ 0
RXD
Text Label 3875 7275 2    50   ~ 0
FLASH_IO0
Text Label 3875 7075 2    50   ~ 0
SCK
Text Label 1175 7625 0    50   ~ 0
CDONE
Text Label 3875 7375 2    50   ~ 0
FLASH_IO1
Text Label 3875 7175 2    50   ~ 0
SS
Text Label 3875 8575 2    50   ~ 0
CRESET_B
Text Label 3875 8675 2    50   ~ 0
CLK_12M
Text Label 3875 6875 2    50   ~ 0
~DTR~
Text Label 1175 7225 0    50   ~ 0
~DCD~
Text Label 1175 7350 0    50   ~ 0
~DSR~
Text Label 7150 9450 1    50   ~ 0
~DTR~
Text Label 7250 9450 1    50   ~ 0
~DCD~
Text Label 7450 9450 1    50   ~ 0
~DSR~
Text Label 7550 9450 1    50   ~ 0
~CTS~
Text Label 7650 9450 1    50   ~ 0
RXD
Text Label 7750 9450 1    50   ~ 0
~RTS~
Text Label 7850 9450 1    50   ~ 0
TXD
Text Label 8150 9450 1    50   ~ 0
CDONE
Wire Wire Line
	8250 9350 8250 9750
Text Label 8250 9750 1    50   ~ 0
CRESET_B
Text Label 8350 9500 1    50   ~ 0
PG
Text Label 4650 5850 0    50   ~ 0
CLK_12M
Wire Wire Line
	4650 5850 5000 5850
Wire Wire Line
	3475 7975 3875 7975
Wire Wire Line
	3475 8075 3875 8075
Text Label 3875 7975 2    50   ~ 0
USB_D_N
Text Label 3875 8075 2    50   ~ 0
USB_D_P
$Comp
L power:+3V3 #PWR0101
U 1 1
P 13725 1000
F 0 "#PWR0101" H 13725 850 50  0001 C CNN
F 1 "+3V3" H 13740 1173 50  0000 C CNN
F 2 "" H 13725 1000 50  0001 C CNN
F 3 "" H 13725 1000 50  0001 C CNN
	1    13725 1000
	1    0    0    -1  
$EndComp
Wire Wire Line
	13775 1400 13775 1450
$Comp
L power:+3V3 #PWR0102
U 1 1
P 13725 1300
F 0 "#PWR0102" H 13725 1150 50  0001 C CNN
F 1 "+3V3" V 13740 1428 50  0000 L CNN
F 2 "" H 13725 1300 50  0001 C CNN
F 3 "" H 13725 1300 50  0001 C CNN
	1    13725 1300
	0    -1   -1   0   
$EndComp
$Comp
L power:+3V3 #PWR0103
U 1 1
P 13775 1450
F 0 "#PWR0103" H 13775 1300 50  0001 C CNN
F 1 "+3V3" V 13790 1578 50  0000 L CNN
F 2 "" H 13775 1450 50  0001 C CNN
F 3 "" H 13775 1450 50  0001 C CNN
	1    13775 1450
	0    -1   -1   0   
$EndComp
Connection ~ 13775 1450
Wire Wire Line
	13775 1450 13775 1500
$Comp
L power:+3V3 #PWR0104
U 1 1
P 13725 2000
F 0 "#PWR0104" H 13725 1850 50  0001 C CNN
F 1 "+3V3" V 13740 2128 50  0000 L CNN
F 2 "" H 13725 2000 50  0001 C CNN
F 3 "" H 13725 2000 50  0001 C CNN
	1    13725 2000
	0    -1   -1   0   
$EndComp
$Comp
L power:+3V3 #PWR0105
U 1 1
P 12700 950
F 0 "#PWR0105" H 12700 800 50  0001 C CNN
F 1 "+3V3" H 12715 1123 50  0000 C CNN
F 2 "" H 12700 950 50  0001 C CNN
F 3 "" H 12700 950 50  0001 C CNN
	1    12700 950 
	1    0    0    -1  
$EndComp
$Comp
L power:+3V3 #PWR0106
U 1 1
P 13250 4950
F 0 "#PWR0106" H 13250 4800 50  0001 C CNN
F 1 "+3V3" H 13265 5123 50  0000 C CNN
F 2 "" H 13250 4950 50  0001 C CNN
F 3 "" H 13250 4950 50  0001 C CNN
	1    13250 4950
	1    0    0    -1  
$EndComp
$Comp
L power:+3V3 #PWR0107
U 1 1
P 1425 6675
F 0 "#PWR0107" H 1425 6525 50  0001 C CNN
F 1 "+3V3" V 1425 6900 50  0000 C CNN
F 2 "" H 1425 6675 50  0001 C CNN
F 3 "" H 1425 6675 50  0001 C CNN
	1    1425 6675
	0    -1   -1   0   
$EndComp
$Comp
L Mechanical:MountingHole H1
U 1 1
P 15200 8250
F 0 "H1" H 15300 8296 50  0000 L CNN
F 1 "MountingHole" H 15300 8205 50  0000 L CNN
F 2 "MountingHole:MountingHole_3mm" H 15200 8250 50  0001 C CNN
F 3 "~" H 15200 8250 50  0001 C CNN
	1    15200 8250
	1    0    0    -1  
$EndComp
$Comp
L Mechanical:MountingHole H2
U 1 1
P 15200 8450
F 0 "H2" H 15300 8496 50  0000 L CNN
F 1 "MountingHole" H 15300 8405 50  0000 L CNN
F 2 "MountingHole:MountingHole_3mm" H 15200 8450 50  0001 C CNN
F 3 "~" H 15200 8450 50  0001 C CNN
	1    15200 8450
	1    0    0    -1  
$EndComp
$Comp
L Mechanical:MountingHole H3
U 1 1
P 15200 8650
F 0 "H3" H 15300 8696 50  0000 L CNN
F 1 "MountingHole" H 15300 8605 50  0000 L CNN
F 2 "MountingHole:MountingHole_3mm" H 15200 8650 50  0001 C CNN
F 3 "~" H 15200 8650 50  0001 C CNN
	1    15200 8650
	1    0    0    -1  
$EndComp
$Comp
L Mechanical:MountingHole H4
U 1 1
P 15200 8850
F 0 "H4" H 15300 8896 50  0000 L CNN
F 1 "MountingHole" H 15300 8805 50  0000 L CNN
F 2 "MountingHole:MountingHole_3mm" H 15200 8850 50  0001 C CNN
F 3 "~" H 15200 8850 50  0001 C CNN
	1    15200 8850
	1    0    0    -1  
$EndComp
Wire Wire Line
	3475 7475 3875 7475
Wire Wire Line
	3475 7575 3875 7575
Text Label 3875 7475 2    50   ~ 0
FLASH_IO2
Wire Wire Line
	7950 8900 7950 9450
Wire Wire Line
	8050 8900 8050 9450
Text Label 8050 9450 1    50   ~ 0
FLASH_IO2
$Sheet
S 1575 6425 1900 2475
U 5ED0B946
F0 "USB_PROGRAMMER" 50
F1 "programmer.sch" 50
F2 "3V3_USB_IN" I L 1575 6575 50 
F3 "3V3_IN" I L 1575 6675 50 
F4 "GND_IN" I L 1575 6775 50 
F5 "~RTS~" O R 3475 6775 50 
F6 "TXD" O R 3475 6575 50 
F7 "~CTS~" I L 1575 7100 50 
F8 "RXD" I R 3475 6675 50 
F9 "FLASH_IO0" B R 3475 7275 50 
F10 "SCK" B R 3475 7075 50 
F11 "CDONE" I L 1575 7625 50 
F12 "FLASH_IO1" B R 3475 7375 50 
F13 "SS" B R 3475 7175 50 
F14 "CRESET_B" O R 3475 8575 50 
F15 "CLK_12M" O R 3475 8675 50 
F16 "~DTR~" O R 3475 6875 50 
F17 "~DCD~" I L 1575 7225 50 
F18 "~DSR~" I L 1575 7350 50 
F19 "USB_D_N" B R 3475 7975 50 
F20 "USB_D_P" B R 3475 8075 50 
F21 "FLASH_IO2" B R 3475 7475 50 
F22 "FLASH_IO3" B R 3475 7575 50 
$EndSheet
Text Label 3875 7575 2    50   ~ 0
FLASH_IO3
Text Label 7950 9450 1    50   ~ 0
FLASH_IO3
$EndSCHEMATC
